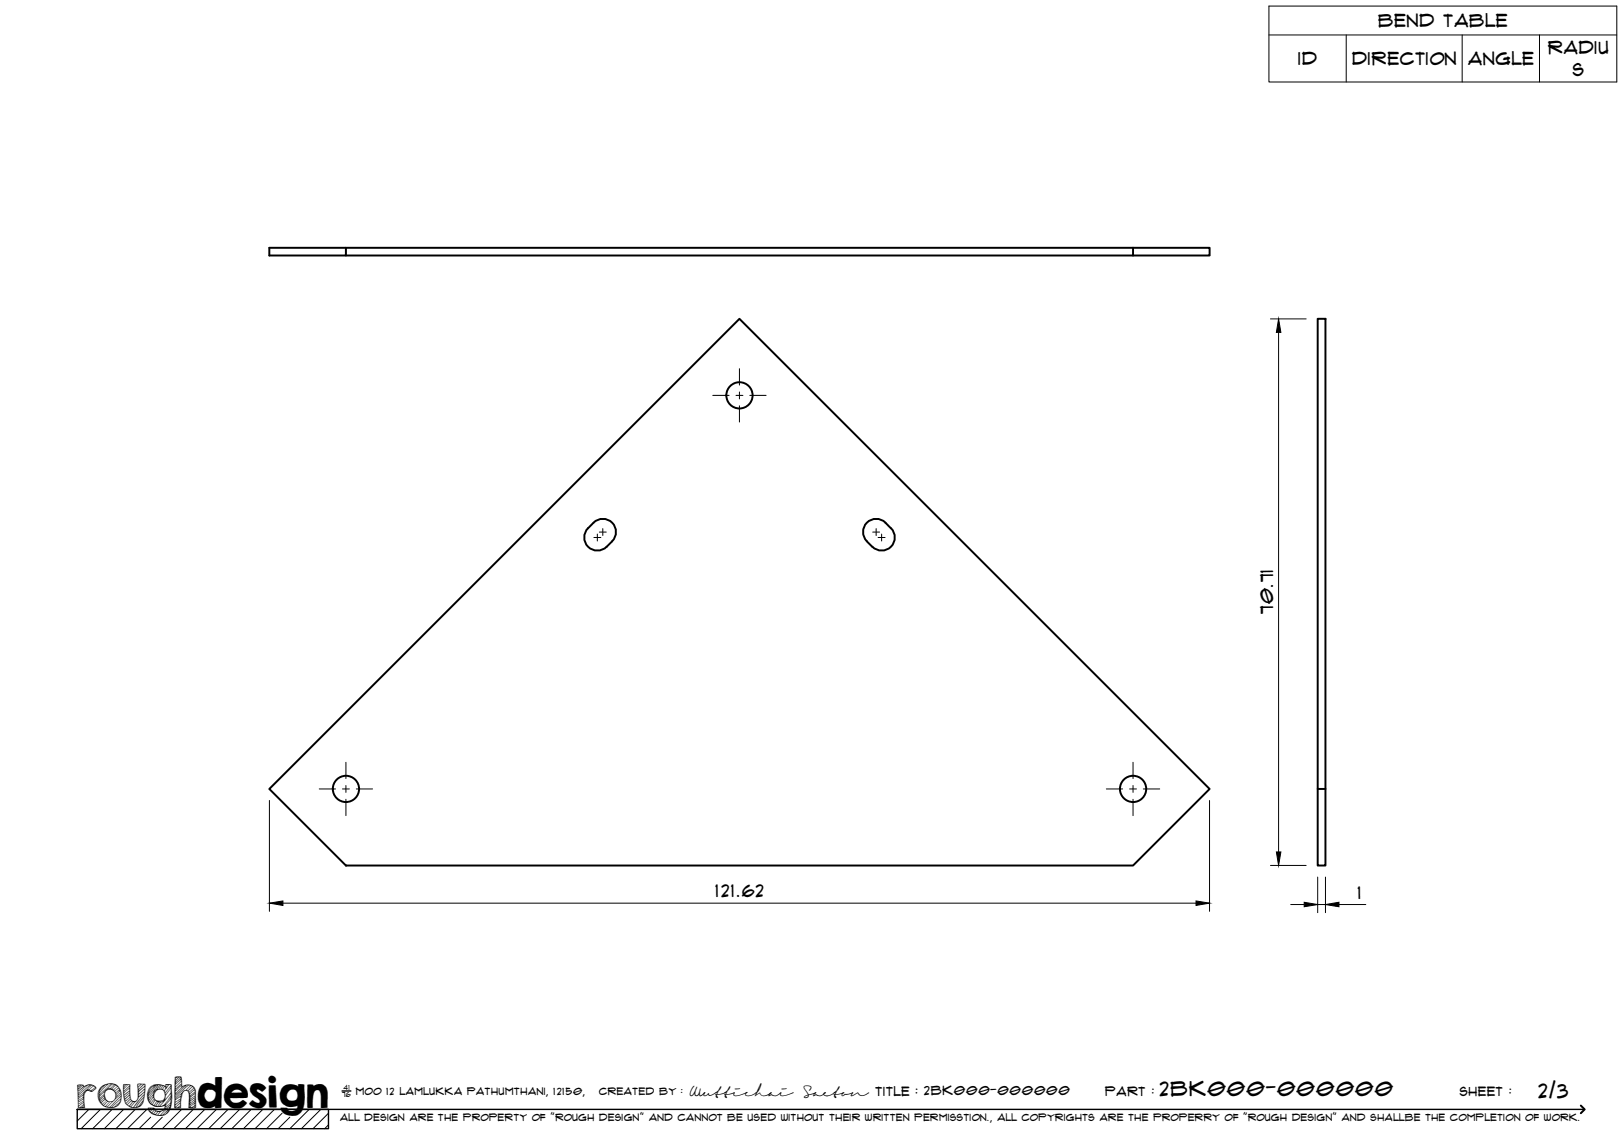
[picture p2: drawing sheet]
<svg xmlns="http://www.w3.org/2000/svg" width="420mm" height="297mm" viewBox="0 0 420 297" stroke-linecap="round" stroke-linejoin="round" font-family="sans-serif">
<!-- layer: Visible -->
<g fill="none" stroke="#000" stroke-width=".51">
<path d="M89.5 64.1h-19.8v2h19.8v-2h203.6M89.5 66.1h203.6M293.1 64.1h19.8v2h-19.8zM191.3 82.5l121.6 121.6-19.8 19.9h-203.6l-19.8-19.9zM340.9 82.5h2v121.6h-2zM230.5 136.7a4.9 4.9 0 0 0-3.8-2.5 3.4 3.4 0 0 0-3.2 2.1 3.4 3.4 0 0 0 .8 3.7M230.5 136.7a3.4 3.4 0 0 1 0 4.8 3.4 3.4 0 0 1-4.8 0M158.4 140a3.4 3.4 0 0 0 0-4.8 3.4 3.4 0 0 0-4.9 .1 5 5 0 0 0-2.3 3.8 3.4 3.4 0 0 0 2 3.1 3.4 3.4 0 0 0 3.8-.7l1.4-1.4M224.3 140.1l1.4 1.4M340.9 204.1v19.9h2v-19.9"/>
<circle cx="191.3" cy="102.3" r="3.4"/>
<circle cx="89.5" cy="204.1" r="3.4"/>
<circle cx="293.1" cy="204.1" r="3.4"/>
</g>
<!-- layer: TitleBlock -->
<path d="M20 287h65v5h-65zM20 287h390M88.5 282.3h2.3" fill="none" stroke="#000" stroke-width=".36"/>
<path d="M409 286.1l1 .9-1 1" fill="none" stroke="#000" stroke-width=".51"/>
<g fill="none" stroke="#000" stroke-width=".26">
<path d="M23 287l-3 3.1M26 287l-5 5M29 287l-5 5M32 287l-5 5M35 287l-5 5M38 287l-5 5M39 289.1l-3 2.9M42 289.1l-3 2.9M47 287l-5 5M50 287l-5 5M53 287l-5 5M56 287l-5 5"/>
<path d="M59 287l-5 5M62 287l-5 5M65 287l-5 5M68 287l-5 5M71 287l-5 5M73 288l-4 4M75 289.1l-3 2.9M80 287l-5 5M83 287l-5 5M85 288l-4 4M85 291l-1 1"/>
</g>
<!-- layer: Smart Centers -->
<g fill="none" stroke="#000" stroke-width=".26">
<path d="M191.3 95.4v4.2M184.4 102.3h4.2M190.4 102.3h1.8M191.3 101.4v1.8M191.3 105v4.2M194 102.3h4.2M153.6 139.1h1.8M154.5 138.2v1.8M155.1 137.7h1.7M156 136.8v1.8M225.8 137.7h1.8M226.7 136.8v1.8"/>
<path d="M227.2 139.1h1.8M228.1 138.2v1.8M89.5 197.2v4.3M293.1 197.2v4.3M82.6 204.1h4.2M88.6 204.1h1.8M89.5 203.2v1.8M89.5 206.8v4.2M92.2 204.1h4.2M286.2 204.1h4.2M292.2 204.1h1.8M293.1 203.2v1.8"/>
<path d="M293.1 206.8v4.2M295.8 204.1h4.2"/>
</g>
<!-- layer: Bend Tables -->
<path d="M328.3 1.6h90v19.6h-90zM328.3 9h90M348.3 9v12.2M378.3 9v12.2M398.3 9v12.2" fill="none" stroke="#000" stroke-width=".26"/>
<!-- layer: FD_Dimensions -->
<path d="M328.7 82.5h9.2M330.8 86v134.4M69.7 207.1v28.7M312.9 207.1v28.7M73.2 233.7h236.2M328.7 223.9h9.2M333.9 234h3.5M340.9 226.9v9.2M340.9 234h2M342.9 226.9v9.2M346.4 234h7" fill="none" stroke="#000" stroke-width=".26"/>
<path d="M330.8 82.5l.6 3.5h-1.2zM69.7 233.7l3.5-.6v1.2zM309.4 233.1l3.5 .6-3.5 .6zM330.2 220.4h1.2l-.6 3.5zM337.4 233.5l3.5 .5-3.5 .6zM342.9 234l3.5-.5v1.1z" fill="#000" stroke="#000" stroke-width=".26"/>
<text font-size="9.7" x="19.9" y="286.8">roughdesign</text>
<g font-size="5.3">
<text x="300.1" y="283.6">2BK000-000000</text>
<text x="398" y="284">2/3</text>
</g>
<g font-size="4.6">
<text x="356.6" y="7">Bend Table</text>
<text x="335.9" y="16.9">ID</text>
<text x="349.8" y="16.8">Direction</text>
<text x="379.8" y="16.9">Angle</text>
<text x="400.5" y="13.9">Radiu</text>
<text x="406.9" y="19.8">s</text>
<text x="329.4" y="158.9" transform="rotate(-90 329.4 158.9)">70.71</text>
<text x="185.1" y="232.2">121.62</text>
<text x="351.3" y="232.6">1</text>
</g>
<g font-size="3.4">
<text x="178.3" y="283.5">Wuttichai</text>
<text x="208.1" y="283.5">Saeton title : 2BK000-000000</text>
</g>
<g font-size="3.3">
<text x="286" y="283.5">Part :</text>
<text x="377.7" y="283.5">sheet :</text>
</g>
<g font-size="2.7">
<text x="92.1" y="283.3">moo 12 Lamlukka pathumthani, 12150,</text>
<text x="155" y="283.3">created by :</text>
</g>
<text font-size="2.6" x="88" y="290.1">all design are the property of &quot;rough design&quot; and cannot be used without their written permisstion., all copyrights are the properry of &quot;rough design&quot; and shallbe the completion of work.</text>
<g font-size="1.9">
<text x="88.5" y="283.9">76</text>
<text x="88.9" y="282.1">41</text>
</g>
</svg>
